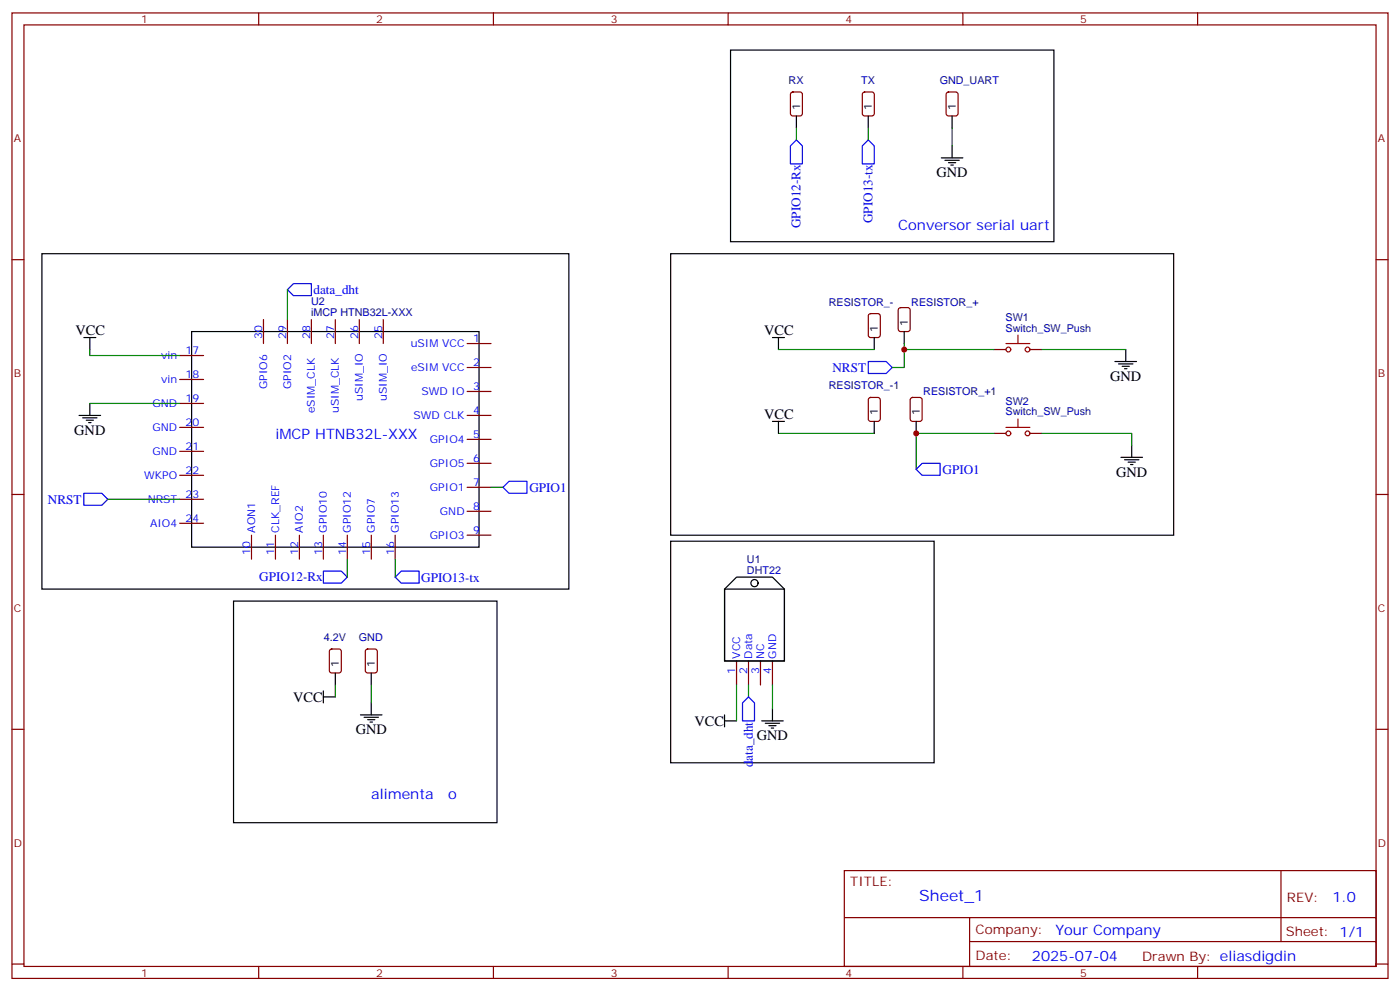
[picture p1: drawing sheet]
<svg xmlns="http://www.w3.org/2000/svg" width="412mm" height="292mm" viewBox="0 0 412 292" stroke-linecap="round" stroke-linejoin="round" font-family="sans-serif">
<g fill="none" stroke="#870000" stroke-width=".35">
<path d="M3.5 3.8h405.4v284.3h-405.4zM7.1 7.3h398.2v277.3h-398.2zM76.2 3.8v3.5M145.3 3.8v3.5M214.5 3.8v3.5M283.6 3.8v3.5M352.8 3.8v3.5M233.1 27.3l.4-.2h2.2l.6 .4 .1 5.9-.5 .7h-2.4l-.6-.4-.1-5.9zM254.2 27.3l.5-.2h2.1l.7 .4v5.9l-.4 .7h-2.4l-.6-.4-.1-5.9zM278.9 27.3l.5-.2h2.1l.7 .4v5.9l-.4 .7h-2.4l-.7-.4v-5.9zM3.5 76.5h3.6M405.3 76.5h3.6"/>
<path d="M77.6 94.1v7.1M84.7 94.1v7.1M91.7 94.1v7.1M98.8 94.1v7.1M105.8 94.1v7.1M112.9 94.1v7.1M256 92.6l.5-.2h2.1l.6 .4 .1 5.9-.5 .7h-2.3l-.7-.4v-5.9zM264.8 90.8l.5-.2h2.1l.7 .4v5.9l-.5 .7h-2.3l-.7-.4v-5.9zM52.9 104.7h7.1M52.9 118.8h7.1M52.9 111.8h7.1M137.6 101.2h7"/>
<path d="M137.6 108.2h7M137.6 115.3h7M256 117.3l.5-.2h2.1l.6 .4 .1 5.9-.5 .7h-2.3l-.7-.5v-5.8zM268.3 117.3l.5-.2h2.1l.7 .4v5.9l-.4 .7h-2.4l-.6-.5-.1-5.8zM292.8 102.9h3.5M303.4 102.9h3.5M52.9 125.9h7.1M52.9 132.9h7.1M52.9 140h7.1M137.6 122.3h7M137.6 129.4h7M137.6 136.5h7"/>
<path d="M292.8 127.6h3.5M303.4 127.6h3.5M3.5 145.6h3.6M52.9 147h7.1M52.9 154.1h7.1M74.1 157.6v7.1M81.1 157.6v7.1M88.2 157.6v7.1M95.2 157.6v7.1M102.3 157.6v7.1M109.4 157.6v7.1M116.4 157.6v7.1"/>
<path d="M137.6 143.5h7M137.6 150.6h7M137.6 157.6h7M405.3 145.6h3.6M97.2 191.3l.5-.2h2.1l.7 .5v5.9l-.4 .6-2.4 .1-.6-.5-.1-5.9zM107.8 191.3l.5-.2h2.1l.7 .5v5.9l-.4 .6-2.4 .1-.6-.5-.1-5.9zM217 194.7v7M220.5 194.7v7M224 194.7v7M227.5 194.7v7M3.5 214.8h3.6M405.3 214.8h3.6"/>
<path d="M248.7 256.4h156.6v28.2h-156.6zM377.3 256.4v20.9M248.7 270.2h156.5M285.6 277.3h119.6M285.6 270.2v14.2M3.5 283.9h3.6M76.2 284.6v3.5M145.3 284.6v3.5M214.5 284.6v3.5M283.6 284.6v3.5M352.8 284.6v3.5M405.3 283.9h3.6"/>
</g>
<g fill="none" stroke="#000" stroke-width=".35">
<path d="M215.2 14.7h95.2v56.5h-95.2zM234.6 34.1v3.6M255.8 34.1v3.6M280.5 34.1v3.6M277.3 46.5h6.3M278.3 47.2h4.3M279.4 47.9h2.1M280.1 48.6h.7M280.5 43v3.5M12.3 74.7h155.3v98.8h-155.3zM197.6 74.7h148.1v82.9h-148.1zM24.7 99.4h3.5"/>
<path d="M26.5 99.4v3.5M56.4 97.6h84.7v63.5h-84.7zM227.5 99.4h3.6M229.3 99.4v3.5M257.5 99.4v3.5M266.3 97.6v3.6M26.5 118.8v3.5M328.4 106.5h6.4M329.5 107.2h4.2M330.6 107.9h2.1M331.3 108.6h.7M331.6 102.9v3.6"/>
<path d="M23.3 122.3h6.3M24.3 123h4.3M25.4 123.8h2.1M26.1 124.5h.7M227.5 124.1h3.6M229.3 124.1v3.5M257.5 124.1v3.5M269.9 124.1v3.5M330.2 134.7h6.3M331.3 135.4h4.2M332.3 136.1h2.1M333 136.8h.7"/>
<path d="M333.4 131.2v3.5M197.6 159.4h77.6v65.2h-77.6zM68.8 177h77.6v65.3h-77.6zM213.4 173.5l3.6-3.5h10.5l3.6 3.5v21.2h-17.7zM213.4 173.5h17.7v21.2h-17.7zM98.8 198.2v3.5M109.4 198.2v3.5M95.2 205.2h3.6M95.2 203.5v3.5M106.2 210.5h6.3M107.2 211.2h4.3M108.3 211.9h2.1"/>
<path d="M109 212.7h.7M109.4 207v3.5M213.4 212.3h3.6M213.4 210.5v3.6M224.4 212.3h6.3M225.4 213h4.3M226.5 213.7h2.1M227.2 214.4h.7M227.5 208.8v3.5"/>
<circle cx="222.2" cy="171.7" r="1.06"/>
</g>
<g fill="none" stroke="#008700" stroke-width=".35">
<path d="M234.6 37.7v3.5M255.8 37.7v3.5M280.5 37.7v5.3M84.7 85.3v8.8M26.5 102.9v1.8h26.4M26.5 118.8h26.4M229.3 102.9h28.2M266.3 101.2v1.7h26.5M266.3 102.9v5.3h-3.5M306.9 102.9h24.7M229.3 127.6h28.2M292.8 127.6h-22.9v10.6"/>
<path d="M306.9 127.6h26.5v3.6M31.7 147h21.2M144.6 143.5h3.6M102.3 164.7v5.3M116.4 164.7v5.3M98.8 201.7v3.5M109.4 201.7v5.3M217 201.7v10.6M220.5 201.7v3.5M227.5 201.7v7.1"/>
</g>
<path d="M234.6 41.2l1.8 1.8v5.3h-3.6v-5.3zM255.8 41.2l1.7 1.8v5.3h-3.5v-5.3zM84.7 85.3l1.7-1.8h5.3v3.6h-5.3zM255.8 106.5h5.3l1.7 1.7-1.7 1.8h-5.3zM271.6 136.5h5.3v3.5h-5.3l-1.7-1.8zM24.7 145.3h5.3l1.7 1.7-1.7 1.8h-5.3zM148.2 143.5l1.7-1.8h5.3v3.6h-5.3zM95.2 168.2h5.3l1.8 1.8-1.8 1.7h-5.3zM118.2 168.2h5.3v3.5h-5.3l-1.8-1.7zM220.5 205.2l1.7 1.8v5.3h-3.5v-5.3z" fill="none" stroke="#00f" stroke-width=".35"/>
<g fill="none" stroke="#a10000" stroke-width=".35">
<path d="M299.9 98.7v2.5M296.3 101.2h7.1M296.3 125.9h7.1M299.9 123.4v2.5"/>
<circle cx="297" cy="102.9" r=".71"/>
<circle cx="302.7" cy="102.9" r=".71"/>
<circle cx="297" cy="127.6" r=".71"/>
<circle cx="302.7" cy="127.6" r=".71"/>
</g>
<g fill="#c00">
<circle cx="269.9" cy="127.6" r=".88"/>
<circle cx="266.3" cy="102.9" r=".88"/>
</g>
<text font-size="4.6" fill="#00f" x="270.8" y="265.4">Sheet_1</text>
<g font-size="4.2">
<text x="275.9" y="52.1">GND</text>
<text x="22.2" y="98.7">VCC</text>
<text x="225.1" y="98.7">VCC</text>
<text x="327" y="112.1">GND</text>
<text x="225.1" y="123.4">VCC</text>
<text x="21.9" y="128">GND</text>
<text x="328.8" y="140.3">GND</text>
<text x="86.4" y="206.7">VCC</text>
<text x="204.5" y="213.7">VCC</text>
<text x="104.8" y="216.2">GND</text>
<text x="223" y="217.9">GND</text>
</g>
<g font-size="4.2" fill="#00f">
<text x="264.6" y="67.7">Conversor serial uart</text>
<text x="81.1" y="129.4">iMCP HTNB32L-XXX</text>
<text x="109.4" y="235.2">alimenta</text>
<text x="132" y="235.2">o</text>
<text x="392.5" y="265.7">1.0</text>
<text x="310.9" y="275.2">Your Company</text>
<text x="304" y="283">2025-07-04</text>
</g>
<g font-size="3.9" fill="#00f">
<text x="257" y="65.7" transform="rotate(-90 257 65.7)">GPIO13-tx</text>
<text x="235.8" y="67.2" transform="rotate(-90 235.8 67.2)">GPIO12-Rx</text>
<text x="92.4" y="86.6">data_dht</text>
<text x="245.2" y="109.5">NRST</text>
<text x="277.6" y="139.5">GPIO1</text>
<text x="14.1" y="148.3">NRST</text>
<text x="155.9" y="144.8">GPIO1</text>
<text x="76.4" y="171.2">GPIO12-Rx</text>
<text x="124.1" y="171.3">GPIO13-tx</text>
<text x="221.7" y="226" transform="rotate(-90 221.7 226)">data_dht</text>
</g>
<g font-size="3.9" fill="#800">
<text x="250.5" y="261">TITLE:</text>
<text x="379.1" y="265.7">REV:</text>
<text x="287.4" y="275.2">Company:</text>
<text x="378.7" y="275.8">Sheet: 1/1</text>
<text x="287.4" y="282.9">Date:</text>
<text x="336.4" y="282.9">Drawn By: eliasdigdin</text>
</g>
<g font-size="3.2" fill="#800">
<text x="41.6" y="6.8">1</text>
<text x="110.8" y="6.8">2</text>
<text x="179.9" y="6.8">3</text>
<text x="249.1" y="6.8">4</text>
<text x="318.2" y="6.8">5</text>
<text x="4.1" y="41.9">A</text>
<text x="405.9" y="41.9">A</text>
<text x="4.1" y="111.1">B</text>
<text x="405.9" y="111.1">B</text>
<text x="4.1" y="180.2">C</text>
<text x="405.9" y="180.2">C</text>
<text x="4.1" y="249.3">D</text>
<text x="405.9" y="249.3">D</text>
<text x="41.6" y="287.6">1</text>
<text x="110.8" y="287.6">2</text>
<text x="179.9" y="287.6">3</text>
<text x="249.1" y="287.6">4</text>
<text x="318.2" y="287.6">5</text>
</g>
<g font-size="3.2" fill="#000080">
<text x="232.3" y="24.7">RX</text>
<text x="253.7" y="24.7">TX</text>
<text x="276.8" y="24.7">GND_UART</text>
<text x="91.6" y="89.9">U2</text>
<text x="244.2" y="90">RESISTOR_-</text>
<text x="268.4" y="90">RESISTOR_+</text>
<text x="91.6" y="93.1">iMCP HTNB32L-XXX</text>
<text x="296.2" y="94.6">SW1</text>
<text x="296.2" y="97.6">Switch_SW_Push</text>
<text x="244.2" y="114.7">RESISTOR_-1</text>
<text x="272" y="116.4">RESISTOR_+1</text>
<text x="296.2" y="119.3">SW2</text>
<text x="296.2" y="122.3">Switch_SW_Push</text>
<text x="220" y="165.7">U1</text>
<text x="220" y="168.9">DHT22</text>
<text x="95.4" y="188.8">4.2V</text>
<text x="105.7" y="188.8">GND</text>
</g>
<g font-size="3.2">
<text x="235.7" y="32.4" transform="rotate(-90 235.7 32.4)">1</text>
<text x="256.8" y="32.4" transform="rotate(-90 256.8 32.4)">1</text>
<text x="281.5" y="32.4" transform="rotate(-90 281.5 32.4)">1</text>
<text x="267.4" y="95.9" transform="rotate(-90 267.4 95.9)">1</text>
<text x="258.6" y="97.6" transform="rotate(-90 258.6 97.6)">1</text>
<text x="258.6" y="122.3" transform="rotate(-90 258.6 122.3)">1</text>
<text x="270.9" y="122.3" transform="rotate(-90 270.9 122.3)">1</text>
<text x="99.8" y="196.4" transform="rotate(-90 99.8 196.4)">1</text>
<text x="110.4" y="196.4" transform="rotate(-90 110.4 196.4)">1</text>
</g>
<g font-size="3.2" fill="#00f">
<text x="77.3" y="99.9" transform="rotate(-90 77.3 99.9)">30</text>
<text x="84.3" y="99.9" transform="rotate(-90 84.3 99.9)">29</text>
<text x="91.4" y="99.9" transform="rotate(-90 91.4 99.9)">28</text>
<text x="98.4" y="99.9" transform="rotate(-90 98.4 99.9)">27</text>
<text x="105.5" y="99.9" transform="rotate(-90 105.5 99.9)">26</text>
<text x="112.5" y="99.9" transform="rotate(-90 112.5 99.9)">25</text>
<text x="139.3" y="100.8">1</text>
<text x="47.5" y="105.8">vin</text>
<text x="54.7" y="104.4">17</text>
<text x="121" y="102.2">uSIM VCC</text>
<text x="139.3" y="107.9">2</text>
<text x="47.5" y="112.8">vin</text>
<text x="54.7" y="111.4">18</text>
<text x="121.1" y="109.3">eSIM VCC</text>
<text x="44.9" y="119.9">GND</text>
<text x="54.7" y="118.5">19</text>
<text x="78.7" y="114.6" transform="rotate(-90 78.7 114.6)">GPIO6</text>
<text x="85.7" y="114.6" transform="rotate(-90 85.7 114.6)">GPIO2</text>
<text x="106.9" y="118.1" transform="rotate(-90 106.9 118.1)">uSIM_IO</text>
<text x="113.9" y="118.1" transform="rotate(-90 113.9 118.1)">uSIM_IO</text>
<text x="124.2" y="116.3">SWD IO</text>
<text x="139.3" y="114.9">3</text>
<text x="54.7" y="125.5">20</text>
<text x="92.8" y="121.6" transform="rotate(-90 92.8 121.6)">eSIM_CLK</text>
<text x="99.8" y="121.6" transform="rotate(-90 99.8 121.6)">uSIM_CLK</text>
<text x="121.8" y="123.4">SWD CLK</text>
<text x="139.3" y="122">4</text>
<text x="44.9" y="126.9">GND</text>
<text x="126.7" y="130.5">GPIO4</text>
<text x="139.3" y="129">5</text>
<text x="44.9" y="134">GND</text>
<text x="54.7" y="132.6">21</text>
<text x="126.7" y="137.5">GPIO5</text>
<text x="139.3" y="136.1">6</text>
<text x="42.5" y="141">WKPO</text>
<text x="54.7" y="139.6">22</text>
<text x="139.3" y="143.2">7</text>
<text x="43.5" y="148.1">NRST</text>
<text x="54.7" y="146.7">23</text>
<text x="126.7" y="144.6">GPIO1</text>
<text x="44.2" y="155.2">AIO4</text>
<text x="54.7" y="153.7">24</text>
<text x="129.6" y="151.6">GND</text>
<text x="139.3" y="150.2">8</text>
<text x="75.1" y="156.9" transform="rotate(-90 75.1 156.9)">AON1</text>
<text x="82.2" y="156.9" transform="rotate(-90 82.2 156.9)">CLK_REF</text>
<text x="89.3" y="156.9" transform="rotate(-90 89.3 156.9)">AIO2</text>
<text x="96.3" y="156.9" transform="rotate(-90 96.3 156.9)">GPIO10</text>
<text x="103.4" y="156.9" transform="rotate(-90 103.4 156.9)">GPIO12</text>
<text x="110.4" y="156.9" transform="rotate(-90 110.4 156.9)">GPIO7</text>
<text x="117.5" y="156.9" transform="rotate(-90 117.5 156.9)">GPIO13</text>
<text x="126.7" y="158.7">GPIO3</text>
<text x="139.3" y="157.3">9</text>
<text x="73.7" y="163.4" transform="rotate(-90 73.7 163.4)">10</text>
<text x="80.8" y="163.4" transform="rotate(-90 80.8 163.4)">11</text>
<text x="87.8" y="163.4" transform="rotate(-90 87.8 163.4)">12</text>
<text x="94.9" y="163.4" transform="rotate(-90 94.9 163.4)">13</text>
<text x="102" y="163.4" transform="rotate(-90 102 163.4)">14</text>
<text x="109" y="163.4" transform="rotate(-90 109 163.4)">15</text>
<text x="116.1" y="163.4" transform="rotate(-90 116.1 163.4)">16</text>
<text x="218" y="194" transform="rotate(-90 218 194)">VCC</text>
<text x="221.5" y="194" transform="rotate(-90 221.5 194)">Data</text>
<text x="225.1" y="194" transform="rotate(-90 225.1 194)">NC</text>
<text x="228.6" y="194" transform="rotate(-90 228.6 194)">GND</text>
<text x="216.6" y="198.4" transform="rotate(-90 216.6 198.4)">1</text>
<text x="220.1" y="198.4" transform="rotate(-90 220.1 198.4)">2</text>
<text x="223.7" y="198.4" transform="rotate(-90 223.7 198.4)">3</text>
<text x="227.2" y="198.4" transform="rotate(-90 227.2 198.4)">4</text>
</g>
</svg>
